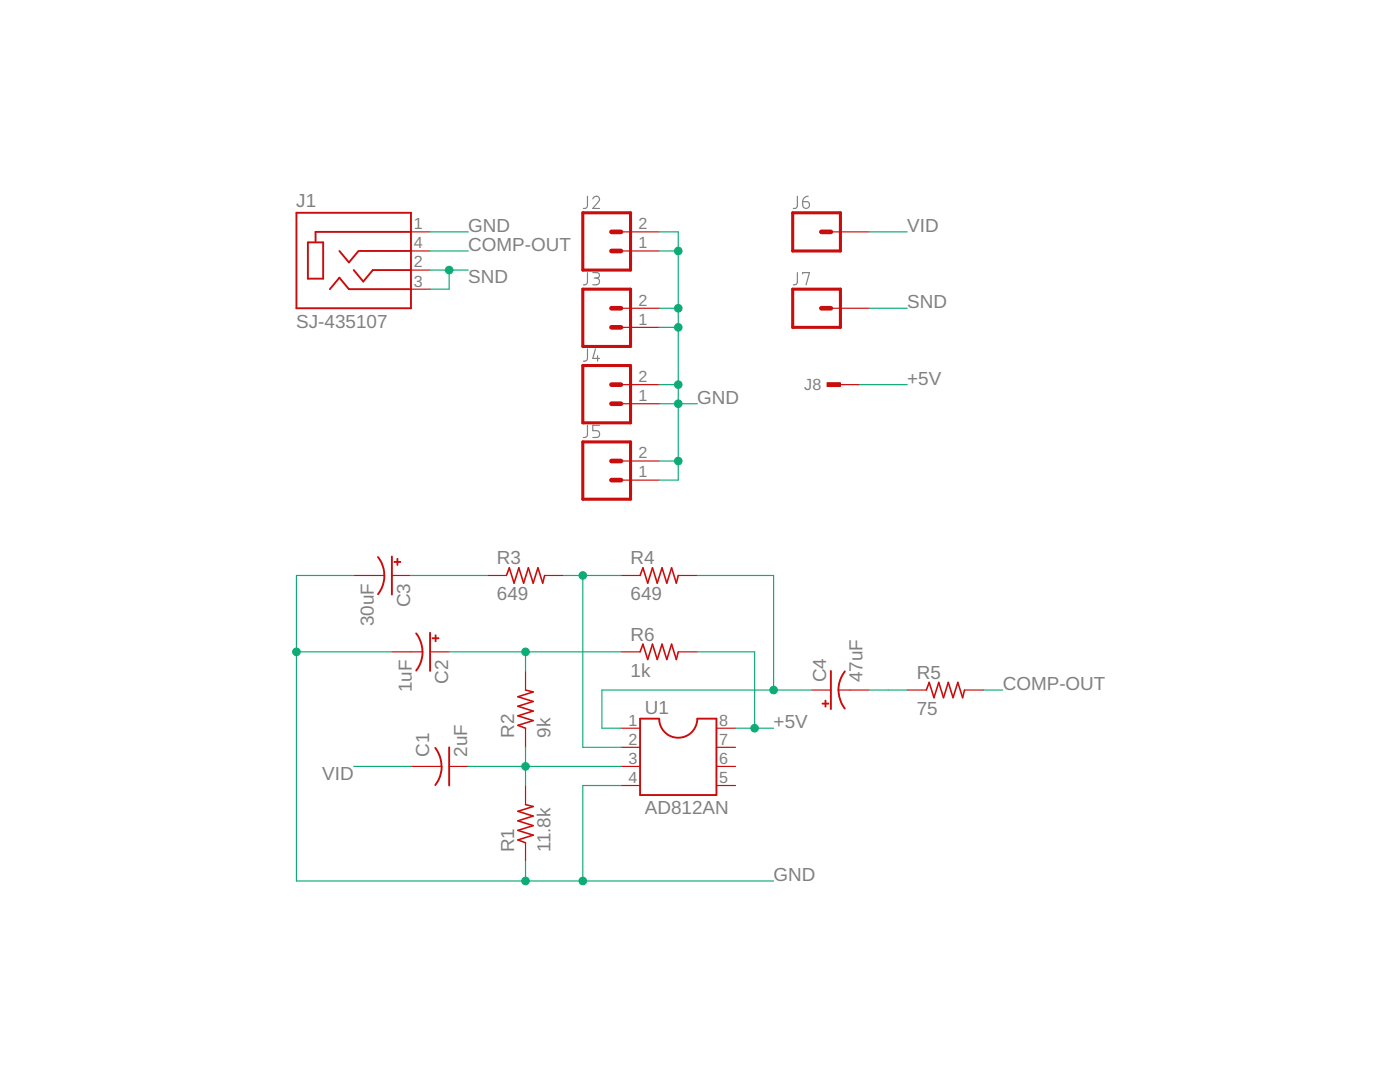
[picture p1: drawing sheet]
<svg xmlns="http://www.w3.org/2000/svg" width="279mm" height="216mm" viewBox="0 0 279 216" stroke-linecap="round" stroke-linejoin="round" font-family="sans-serif">
<g fill="none" stroke="#808080" stroke-width=".23">
<path d="M117.2 39.2v2l-.3 .4h-.5M118.3 39.7a.66 .66 0 0 1 .9-.5 .66 .66 0 0 1 .2 1l-1.1 1.4h1.4M159.1 39.2v2l-.3 .4h-.5M161.3 39.2l-.6 .1a1.04 1.04 0 0 0-.5 .9M117.2 54.4v2.1l-.2 .2-.6 .1M118.3 54.4h.8a.54 .54 0 0 1 .5 .5 .54 .54 0 0 1-.5 .6h-.5M119 55.5a.68 .68 0 0 1 .7 .7 .68 .68 0 0 1-.7 .6h-.7M159.1 54.4v2.1l-.2 .2-.6 .1M160.2 40.2h.8a.68 .68 0 0 1 .5 .8 .68 .68 0 0 1-.7 .6 .68 .68 0 0 1-.6-.7zM160.2 54.7v-.3h1.3l-.6 2.4M117.2 69.6v2.1l-.2 .3-.6 .1M118.8 69.6l-.5 1.9h1.4"/>
<path d="M119.3 71v1.1M117.2 84.9v2l-.3 .4h-.5M119.7 84.9h-1.4v1h.8a.69 .69 0 0 1 .6 .7 .69 .69 0 0 1-.6 .7h-.8"/>
</g>
<g fill="none" stroke="#c90d0c" stroke-width=".38">
<path d="M59.2 42.5h22.8v19h-22.8zM61.4 48.4h3.1v7.2h-3.1zM65.8 57.7l1.9-2.3 1.9 2.3h12.4M67.7 50.1l1.9 2.3 1.9-2.3M70.6 53.9l1.9 2.3 1.9-2.3h7.6M71.7 50.1h10.3M82 46.3h-19v1.9M75.4 111.1a6.1 6.1 0 0 1 0 7.5M78.2 111v7.6M83.1 126.4a6.1 6.1 0 0 1 0 7.4M85.8 126.3v7.6M165.8 133.9v7.6"/>
<path d="M168.6 134a6 6 0 0 0 0 7.4M86.9 149.2l.9 1.8 .3 1.9M88.1 152.9l-.1 1.4a5.7 5.7 0 0 1-1.1 2.4M89.6 149.1v7.6M127.7 143.4h3.9a3.8 3.8 0 0 0 3.8 3.8 3.8 3.8 0 0 0 3.8-3.8h3.8v15.2h-15.3z"/>
</g>
<g fill="none" stroke="#c90d0c" stroke-width=".23">
<path d="M82 46.3h3.8M82 53.9h3.8M82 57.7h3.8M82 50.1h3.8M123.9 46.3h7.7M123.9 50.1h7.7M165.8 46.3h7.6M123.9 65.3h7.7M123.9 61.5h7.7M123.9 76.8h7.7M165.8 61.5h7.6M167.7 76.8h3.8"/>
<path d="M123.9 80.6h7.7M123.9 95.8h7.7M123.9 92h7.7M70.6 114.8h6.1M78.2 114.8h3.8M97.3 114.8h3.8M108.7 114.8h3.8M123.9 114.8h3.8M135.4 114.8h3.8M78.2 130.1h6.1M85.8 130.1h3.8M104.9 133.9v3.8"/>
<path d="M123.9 130.1h3.8M135.4 130.1h3.8M162 137.7h3.8M167.3 137.7h6.1M181.1 137.7h3.8M192.5 137.7h3.8M82 152.9h6.1M89.6 152.9h3.9M104.9 145.3v3.8M104.9 156.7v3.8M123.9 145.3h3.8M123.9 149.1h3.8"/>
<path d="M123.9 152.9h3.8M123.9 156.7h3.8M143 145.3h3.8M143 149.1h3.8M143 152.9h3.8M143 156.7h3.8M104.9 168.2v3.8"/>
</g>
<path d="M101.1 114.8l.5-1.5 1 3.1 .9-3.1 1 3.1 1-3.1 .9 3.1 1-3.1 .9 3.1 .4-1.6M127.7 114.8l.6-1.5 1 3.1 .9-3.1 1 3.1 .9-3.1 1 3.1 .9-3.1 1 3.1 .4-1.6M104.9 137.7l1.5 .4-3 .9 3 1-3 .9 3 1-3 .9 3 1-3 .9 1.5 .6M127.7 130.1l.6-1.6 1 3.1 .9-3.1 1 3.1 .9-3.1 1 3.1 .9-3.1 1 3.1 .4-1.5M184.9 137.7l.5-1.5 1 3 .9-3 1 3 1-3 .9 3 1-3 .9 3 .4-1.5M104.9 160.5l1.5 .4-3 1 3 .9-3 1 3 .9-3 1 3 .9-3 1 1.5 .6" fill="none" stroke="#c90d0c" stroke-width=".32"/>
<path d="M116.3 42.5h9.5v11.4h-9.5zM116.3 57.7h9.5v11.4h-9.5zM158.2 42.5h9.5v7.6h-9.5zM158.2 57.7h9.5v7.6h-9.5zM116.3 72.9h9.5v11.5h-9.5zM116.3 88.2h9.5v11.4h-9.5z" fill="none" stroke="#c90d0c" stroke-width=".61"/>
<path d="M122 46.3h1.9M122 50.1h1.9M163.9 46.3h1.9M122 61.5h1.9M122 65.3h1.9M122 76.8h1.9M163.9 61.5h1.9M122 80.6h1.9M122 92h1.9M122 95.8h1.9" fill="none" stroke="#c90d0c" stroke-width=".93"/>
<g fill="#c90d0c" stroke="#c90d0c" stroke-width=".2">
<path d="M79.2 111.5h.2v1.3h-.2z"/>
<path d="M78.7 112h1.3v.2h-1.3z"/>
<path d="M86.8 126.7h.2v1.3h-.2z"/>
<path d="M86.3 127.3h1.3v.1h-1.3z"/>
<path d="M164.7 139.7h.1v1.4h-.1z"/>
<path d="M164.1 140.3h1.3v.2h-1.3z"/>
<path d="M165.1 76.4h2.6v.7h-2.6z"/>
</g>
<g fill="none" stroke="#0dab76" stroke-width=".23">
<path d="M85.8 46.3h7.7M85.8 50.1h7.7M85.8 53.9h7.7M89.6 53.9v3.8h-3.8M131.6 46.3h3.8v49.5h-3.8M131.6 50.1h3.8M173.4 46.3h7.7M131.6 76.8h3.8M131.6 65.3h3.8M131.6 61.5h3.8M171.5 76.8h9.6M173.4 61.5h7.7"/>
<path d="M131.6 80.6h7.6M131.6 92h3.8M70.6 114.8h-11.4v61h95.2M82 114.8h15.3M112.5 114.8h11.4M116.3 114.8v34.3h7.6M139.2 114.8h15.2v22.9M59.2 130.1h19M89.6 130.1h34.3M104.9 130.1v3.8M139.2 130.1h11.4v15.2M162 137.7h-41.9v7.6h3.8"/>
<path d="M173.4 137.7h7.7M196.3 137.7h3.8M70.6 152.9h11.4M93.5 152.9h30.4M104.9 149.1v7.6M123.9 156.7h-7.6v19.1M146.8 145.3h7.6M104.9 172v3.8"/>
</g>
<g fill="#0dab76" stroke="#0dab76" stroke-width=".2">
<circle cx="150.6" cy="145.3" r=".76"/>
<circle cx="116.3" cy="175.8" r=".76"/>
<circle cx="104.9" cy="175.8" r=".76"/>
<circle cx="59.2" cy="130.1" r=".76"/>
<circle cx="135.4" cy="76.8" r=".76"/>
<circle cx="135.4" cy="65.3" r=".76"/>
<circle cx="135.4" cy="61.5" r=".76"/>
<circle cx="135.4" cy="50.1" r=".76"/>
<circle cx="135.4" cy="80.6" r=".76"/>
<circle cx="135.4" cy="92" r=".76"/>
<circle cx="104.9" cy="152.9" r=".76"/>
<circle cx="104.9" cy="130.1" r=".76"/>
<circle cx="116.3" cy="114.8" r=".76"/>
<circle cx="154.4" cy="137.7" r=".76"/>
<circle cx="89.6" cy="53.9" r=".76"/>
</g>
<g font-size="3.8" fill="#808080">
<text x="59.1" y="41.3">J1</text>
<text x="93.5" y="46.3">GND</text>
<text x="181.1" y="46.3">VID</text>
<text x="93.5" y="50.1">COMP-OUT</text>
<text x="93.5" y="56.6">SND</text>
<text x="59.1" y="65.4">SJ-435107</text>
<text x="181.1" y="61.5">SND</text>
<text x="181.1" y="76.7">+5V</text>
<text x="139.2" y="80.6">GND</text>
<text x="99.2" y="112.6">R3</text>
<text x="125.8" y="112.6">R4</text>
<text x="99.2" y="119.8">649</text>
<text x="125.8" y="119.8">649</text>
<text x="74.6" y="125" transform="rotate(-90 74.6 125)">30uF</text>
<text x="81.8" y="121.2" transform="rotate(-90 81.8 121.2)">C3</text>
<text x="125.8" y="127.8">R6</text>
<text x="89.5" y="136.4" transform="rotate(-90 89.5 136.4)">C2</text>
<text x="125.8" y="135">1k</text>
<text x="164.9" y="136.2" transform="rotate(-90 164.9 136.2)">C4</text>
<text x="172.1" y="136.2" transform="rotate(-90 172.1 136.2)">47uF</text>
<text x="183" y="135.4">R5</text>
<text x="200.1" y="137.7">COMP-OUT</text>
<text x="82.2" y="138.1" transform="rotate(-90 82.2 138.1)">1uF</text>
<text x="128.7" y="142.5">U1</text>
<text x="183" y="142.6">75</text>
<text x="102.6" y="147.2" transform="rotate(-90 102.6 147.2)">R2</text>
<text x="109.8" y="147.2" transform="rotate(-90 109.8 147.2)">9k</text>
<text x="154.4" y="145.3">+5V</text>
<text x="64.3" y="155.6">VID</text>
<text x="85.6" y="151" transform="rotate(-90 85.6 151)">C1</text>
<text x="93.3" y="151" transform="rotate(-90 93.3 151)">2uF</text>
<text x="128.7" y="162.5">AD812AN</text>
<text x="102.6" y="170.1" transform="rotate(-90 102.6 170.1)">R1</text>
<text x="109.8" y="170.1" transform="rotate(-90 109.8 170.1)">11.8k</text>
<text x="154.4" y="175.8">GND</text>
</g>
<g font-size="3.2" fill="#808080">
<text x="82.6" y="45.7">1</text>
<text x="127.4" y="45.7">2</text>
<text x="82.6" y="53.4">2</text>
<text x="82.6" y="49.6">4</text>
<text x="127.4" y="49.6">1</text>
<text x="82.6" y="57.2">3</text>
<text x="127.4" y="64.8">1</text>
<text x="127.4" y="61">2</text>
<text x="127.4" y="76.2">2</text>
<text x="160.5" y="77.9">J8</text>
<text x="127.4" y="80">1</text>
<text x="127.4" y="95.3">1</text>
<text x="127.4" y="91.5">2</text>
<text x="125.4" y="144.8">1</text>
<text x="125.4" y="148.6">2</text>
<text x="143.5" y="148.6">7</text>
<text x="143.5" y="144.8">8</text>
<text x="125.4" y="152.4">3</text>
<text x="143.5" y="152.4">6</text>
<text x="125.4" y="156.2">4</text>
<text x="143.5" y="156.2">5</text>
</g>
</svg>
